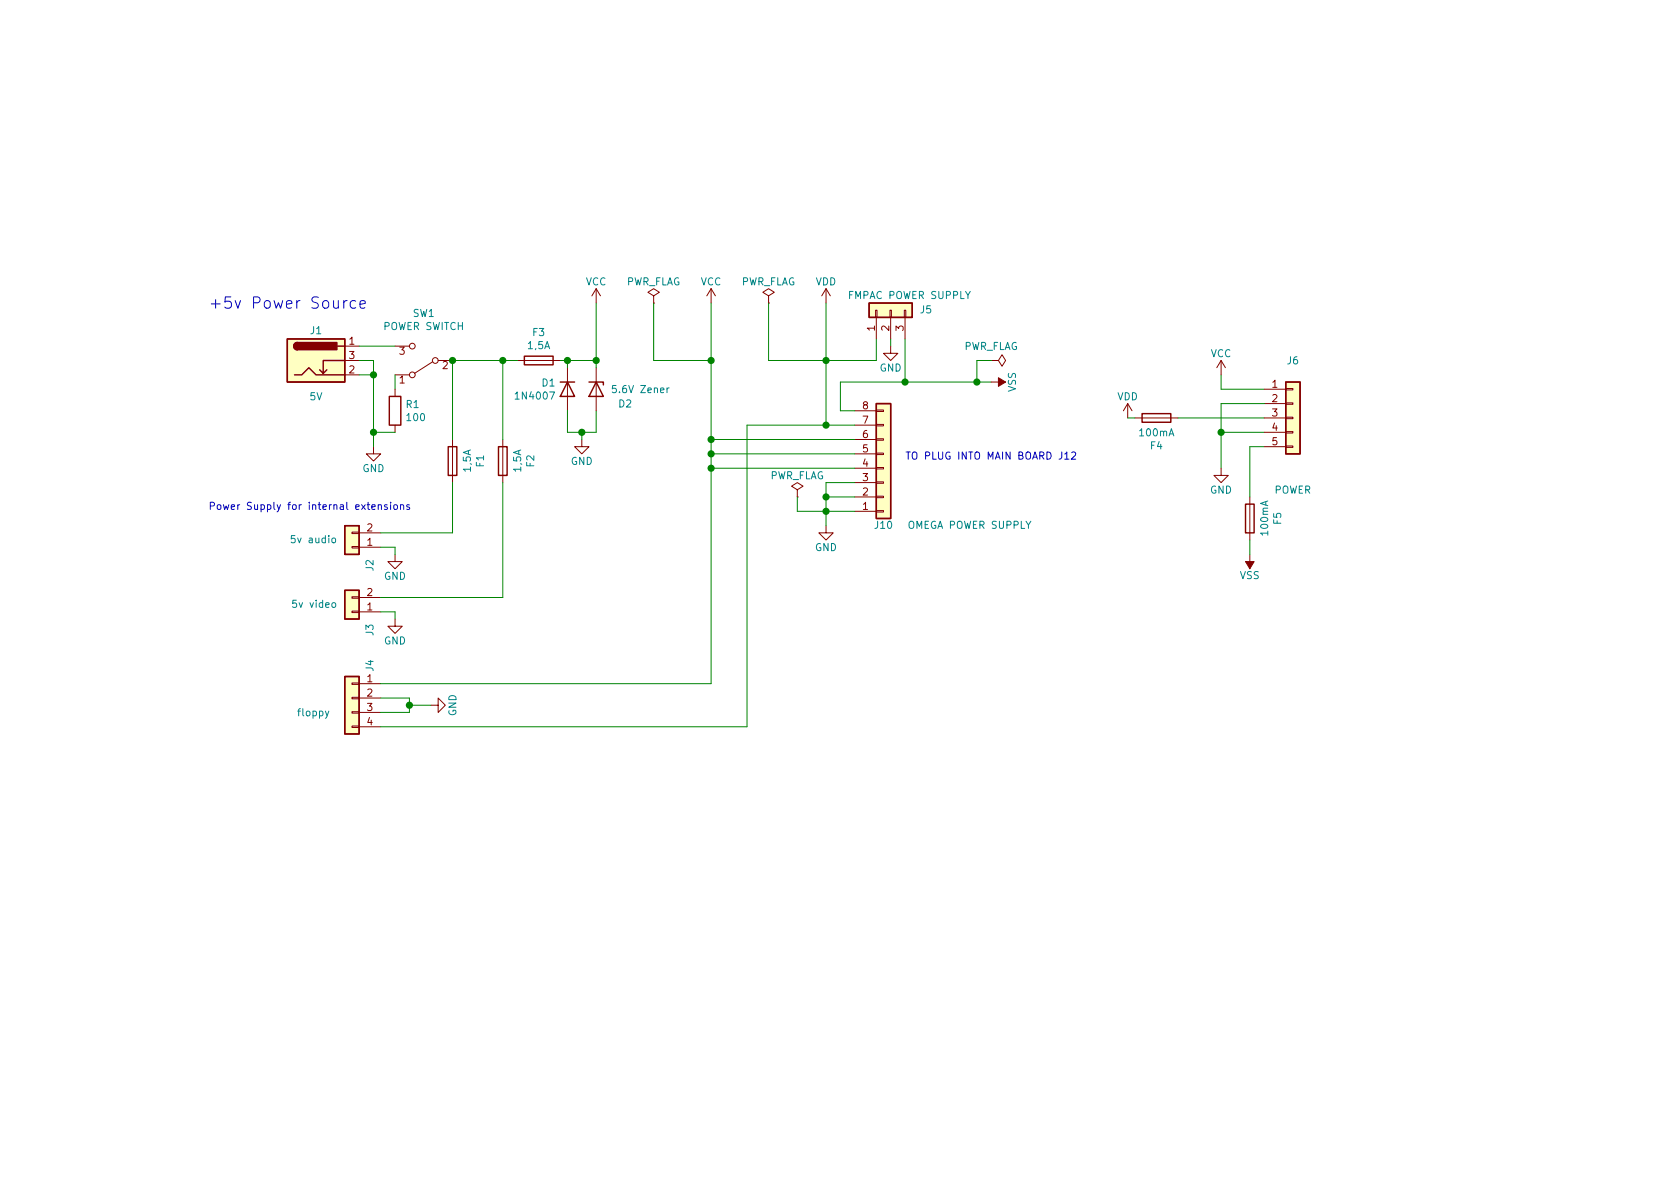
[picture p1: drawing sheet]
<svg xmlns="http://www.w3.org/2000/svg" width="297mm" height="210mm" viewBox="0 0 297 210" stroke-linecap="round" stroke-linejoin="round" font-family="sans-serif">
<g fill="#ffffc2" stroke="#ffffc2" stroke-width=".18">
<path d="M227.3 67.6h2.6v12.7h-2.6z"/>
<path d="M50.8 59.9h10.2v7.7h-10.2z"/>
<path d="M154.9 71.4h2.6v20.3h-2.6z"/>
<path d="M153.7 53.6h7.6v2.5h-7.6z"/>
<path d="M61 93h2.5v5h-2.5z"/>
<path d="M61 104.4h2.5v5.1h-2.5z"/>
<path d="M61 119.6h2.5v10.2h-2.5z"/>
</g>
<g fill="none" stroke="#840000" stroke-width=".25">
<path d="M50.8 59.9h10.2v7.7h-10.2zM153.7 53.6h7.6v2.5h-7.6zM52.1 66.3h1.2l1.3-1.3 1.3 1.3h5.1M52.6 60.6a.63 .63 0 0 0-.7 .6 .63 .63 0 0 0 .7 .6M57.8 65.4l-.7 .6M59.7 61.2h1.3M61 63.7h-3.9v2.3l-.6-.6M68.8 70.1h2.1v5.1h-2.1zM79.2 79h1.6v5.1h-1.6zM88.1 79h1.6v5.1h-1.6zM92.7 63h5.1v1.5h-5.1zM99.1 67.6h2.5"/>
<path d="M100.3 67.6l1.3 2.5h-2.5zM104.1 67.6h2.6v.5M105.4 67.6l1.3 2.5h-2.6zM154.9 71.4h2.6v20.3h-2.6zM201.9 73.1h5.1v1.6h-5.1zM227.3 67.6h2.6v12.7h-2.6zM61 93h2.5v5h-2.5zM220.2 89.1h1.5v5.1h-1.5zM61 104.4h2.5v5.1h-2.5zM61 119.6h2.5v10.2h-2.5z"/>
</g>
<g fill="none" stroke="#840000" stroke-width=".18">
<path d="M105.4 51l-.8 1.3M105.4 51v2.6M105.4 51l.8 1.3M115.6 52.3l1-.6-1-.7-1 .7 1 .6v1.3M115.6 53.6h.1M125.7 51l-.7 1.3M125.7 51v2.6M125.7 51l.8 1.3M135.9 52.3l1-.6-1-.7-1 .7 1 .6v1.3M135.9 53.6h.1M146 51l-.7 1.3M146 51v2.6"/>
<path d="M146 51l.8 1.3M154.8 54.9h.3v1.2h-.3zM154.9 56.1v3.8M157.4 54.9h.2v1.2h-.2zM157.5 56.1v3.8M159.9 54.9h.2v1.2h-.2zM160 56.1v3.8M61 61.2h2.5M61 66.3h2.5M61 63.7h2.5M66 79v1.3h1.3l-1.3 1.2-1.2-1.2h1.2M69.8 61.2h2.6"/>
<path d="M69.8 66.3h2.6M69.8 68.8v1.3M69.8 75.2v1.2M76.5 64l-3.2 2M77.5 63.7h2.5M80 77.7v7.6M88.9 77.7v7.6M91.4 63.7h7.7M100.3 65v7.6M102.9 77.7v1.3h1.2l-1.2 1.3-1.3-1.3h1.3M105.4 65v7.6M151.1 77.7h3.8"/>
<path d="M151.1 75.2h3.8M151.1 72.6h3.8M154.9 77.6h1.3v.2h-1.3zM154.9 75.1h1.3v.2h-1.3zM154.9 72.5h1.3v.3h-1.3zM157.5 61.2v1.3h1.2l-1.2 1.2-1.3-1.2h1.3M175.3 63.7h1.2l.7-1 .6 1-.6 1.1-.7-1.1M175.3 63.7h.1M175.3 67.6h2.5M199.4 71.4l-.8 1.2M199.4 71.4v2.5M199.4 71.4l.8 1.2"/>
<path d="M200.7 73.9h7.6M215.9 63.7l-.8 1.3M215.9 63.7v2.6M215.9 63.7l.8 1.3M223.5 68.8h3.8M223.5 71.4h3.8M223.5 73.9h3.8M223.5 76.4h3.8M223.5 79h3.8M227.3 78.9h1.3v.2h-1.3zM227.3 76.3h1.3v.3h-1.3zM227.3 71.2h1.3v.3h-1.3z"/>
<path d="M227.3 68.7h1.3v.3h-1.3zM227.3 73.8h1.3v.2h-1.3zM62.2 94.1h1.3v.3h-1.3zM62.2 96.6h1.3v.3h-1.3zM63.5 96.8h3.8M63.5 94.2h3.8M69.8 98v1.3h1.3l-1.3 1.3-1.2-1.3h1.2M141 86.6l1-.6-1-.7-1 .7 1 .6v1.3M141 87.9h.1M146 93v1.2h1.3l-1.3 1.3-1.2-1.3h1.2M151.1 90.4h3.8M151.1 87.9h3.8"/>
<path d="M151.1 85.3h3.8M151.1 82.8h3.8M151.1 80.3h3.8M154.9 80.1h1.3v.3h-1.3zM154.9 85.2h1.3v.3h-1.3zM154.9 87.8h1.3v.2h-1.3zM154.9 90.3h1.3v.2h-1.3zM154.9 82.7h1.3v.2h-1.3zM215.9 82.8v1.3h1.3l-1.3 1.2-1.3-1.2h1.3M221 87.9v7.6M221 98v2.6M62.2 105.5h1.3v.3h-1.3z"/>
<path d="M62.2 108.1h1.3v.2h-1.3zM63.5 108.2h3.8M63.5 105.7h3.8M69.8 109.5v1.2h1.3l-1.3 1.3-1.2-1.3h1.2M62.2 128.4h1.3v.2h-1.3zM62.2 125.9h1.3v.2h-1.3zM62.2 120.8h1.3v.2h-1.3zM62.2 123.3h1.3v.3h-1.3zM63.5 120.9h3.8M63.5 123.4h3.8M63.5 126h3.8M63.5 128.5h3.8"/>
<path d="M76.2 124.7h1.3v-1.3l1.2 1.3-1.2 1.3v-1.3"/>
<circle cx="72.9" cy="61.2" r=".51"/>
<circle cx="72.9" cy="66.3" r=".51"/>
<circle cx="77" cy="63.7" r=".51"/>
</g>
<g fill="#840000" stroke="#840000" stroke-width=".18">
<path d="M176.5 66.8l1.3 .8-1.3 .7z"/>
<path d="M220.2 99.3h1.5l-.7 1.3z"/>
</g>
<g fill="#840000" stroke="#840000" stroke-width=".25">
<path d="M52.1 60.8l.5-.2v1.2a.64 .64 0 0 1-.6-.3 .64 .64 0 0 1 .1-.7z"/>
<path d="M52.6 60.6h7v1.2h-7z"/>
</g>
<path d="M118.3 68.6l-.4 .2M58.7 95.3l.2-.2 .3 .1 .1 .2-.1 .5-.3 .1-.2-.1zM58.8 106.6h.3l.3 .2-.2 .6h-.3l-.2-.2zM58.1 125.7l-.4 1.2-.2 .1" fill="none" stroke="#008484" stroke-width=".18"/>
<g fill="none" stroke="#008400" stroke-width=".18">
<path d="M105.4 53.6v11.4M115.6 53.6v10.1h10.1M125.7 53.6v67.3h-58.4M135.9 53.6v10.1h19v-3.8M146 53.6v21.6M157.5 59.9v1.3M160 59.9v7.7M63.5 63.7h2.5v15.3M63.5 66.3h2.5M63.5 61.2h6.3M66 76.4h3.8M69.8 66.3v2.5"/>
<path d="M88.9 63.7v14M91.4 63.7h-11.4v14M99.1 63.7h6.3M100.3 63.7v1.3M100.3 72.6v3.8h5.1v-3.8M102.9 76.4v1.3M125.7 77.7h25.4M151.1 75.2h-19v53.3h-64.8M175.3 67.6h-26.7v5h2.5M175.3 63.7h-2.6v3.9M199.4 73.9h1.3M208.3 73.9h15.2"/>
<path d="M215.9 66.3v2.5h7.6M215.9 76.4h7.6M223.5 71.4h-7.6v11.4M223.5 79h-2.5v8.9M67.3 96.8h2.5v1.2M80 85.3v8.9h-12.7M88.9 85.3v20.4h-21.6M125.7 82.8h25.4M125.7 80.3h25.4M141 87.9v2.5h10.1M146 87.9h5.1M151.1 85.3h-5.1v7.7"/>
<path d="M221 95.5v2.5M67.3 108.2h2.5v1.3M67.3 123.4h5.1v2.6h-5.1M72.4 124.7h3.8"/>
</g>
<g fill="none" stroke="#0000c2" stroke-width=".18">
<path d="M60.8 53.2v1.3M61.4 53.2l-.4 .1-.2 .2M62.9 53.3l-.6-.1-.4 .3v.6l.2 .3 .2 .1 .6-.1M63.7 53.8l.9-.2-.1-.3-.6-.1-.2 .2 .1 1 .1 .1 .6-.1M65.7 89.7l.6-.1v-.3l-.4-.1-.2 .2 .1 .6h.5M66.9 89.4l.2-.2 .3 .1v.8M66.9 89.2v.9M68.5 89.3l-.4-.1-.1 .2v.2l.5 .1v.3h-.5M69.1 88.8v.1M69.1 89.2v.9M69.7 89.3l.3-.1 .3 .3-.1 .5-.4 .1-.1-.1zM70.8 89.4l.2-.2 .3 .1 .1 .8"/>
<path d="M70.8 89.2v.9M72.4 89.3l-.3-.1-.2 .2 .1 .2 .4 .1v.3h-.5M188.3 80.3l.3-.4v1.3M188.3 81.2h.7M189.5 80.1l.5-.2 .2 .4-.1 .2-.7 .7h.8"/>
</g>
<g fill="#008400" stroke="#008400" stroke-width=".25">
<circle cx="66" cy="76.4" r=".51"/>
<circle cx="88.9" cy="63.7" r=".51"/>
<circle cx="80" cy="63.7" r=".51"/>
<circle cx="102.9" cy="76.4" r=".51"/>
<circle cx="100.3" cy="63.7" r=".51"/>
<circle cx="146.1" cy="75.2" r=".51"/>
<circle cx="146.1" cy="87.9" r=".51"/>
<circle cx="105.4" cy="63.7" r=".51"/>
<circle cx="146.1" cy="90.4" r=".51"/>
<circle cx="125.7" cy="82.8" r=".51"/>
<circle cx="172.7" cy="67.6" r=".51"/>
<circle cx="125.7" cy="80.3" r=".51"/>
<circle cx="215.9" cy="76.4" r=".51"/>
<circle cx="72.4" cy="124.7" r=".51"/>
<circle cx="125.7" cy="77.7" r=".51"/>
<circle cx="66" cy="66.3" r=".51"/>
<circle cx="160" cy="67.6" r=".51"/>
<circle cx="146.1" cy="63.7" r=".51"/>
<circle cx="125.7" cy="63.7" r=".51"/>
</g>
<text font-size="2.8" fill="#0000c2" x="36.8" y="54.6">+5v Power Source</text>
<g font-size="1.8" fill="#008484">
<text x="103.6" y="50.5">VCC</text>
<text x="110.6" y="50.5">PWR_FLAG</text>
<text x="123.9" y="50.5">VCC</text>
<text x="130.9" y="50.5">PWR_FLAG</text>
<text x="144.2" y="50.5">VDD</text>
<text x="150.3" y="52.9">FMPAC POWER SUPPLY</text>
<text x="54.9" y="59.1">J1</text>
<text x="67.9" y="58.4">POWER SWITCH</text>
<text x="73" y="56.1">SW1</text>
<text x="94.2" y="59.4">F3</text>
<text x="162.8" y="55.4">J5</text>
<text x="93.4" y="61.7">1,5A</text>
<text x="155.5" y="65.7">GND</text>
<text x="170.3" y="61.9">PWR_FLAG</text>
<text x="214" y="63.2">VCC</text>
<text x="227.6" y="64.4">J6</text>
<text x="54.8" y="70.8">5V</text>
<text x="91.4" y="70.7">1N4007</text>
<text x="95.9" y="68.3">D1</text>
<text x="108.8" y="69.5">5.6V Zener</text>
<text x="179.6" y="69.3" transform="rotate(-90 179.6 69.3)">VSS</text>
<text x="197.5" y="70.8">VDD</text>
<text x="71.8" y="72.2">R1</text>
<text x="72" y="74.5">100</text>
<text x="109.4" y="72.1">D2</text>
<text x="201.6" y="77.2">100mA</text>
<text x="64.1" y="83.5">GND</text>
<text x="83.3" y="83.4" transform="rotate(-90 83.3 83.4)">1,5A</text>
<text x="85.6" y="82.5" transform="rotate(-90 85.6 82.5)">F1</text>
<text x="92.2" y="83.4" transform="rotate(-90 92.2 83.4)">1,5A</text>
<text x="94.5" y="82.5" transform="rotate(-90 94.5 82.5)">F2</text>
<text x="100.9" y="82.2">GND</text>
<text x="203.5" y="79.5">F4</text>
<text x="136" y="84.8">PWR_FLAG</text>
<text x="213.9" y="87.3">GND</text>
<text x="225.3" y="87.3">POWER</text>
<text x="154.7" y="93.5">J10</text>
<text x="160.7" y="93.5">OMEGA POWER SUPPLY</text>
<text x="224.2" y="94.6" transform="rotate(-90 224.2 94.6)">100mA</text>
<text x="226.5" y="92.7" transform="rotate(-90 226.5 92.7)">F5</text>
<text x="51.8" y="96.1">5v audio</text>
<text x="66" y="100.9" transform="rotate(-90 66 100.9)">J2</text>
<text x="144.1" y="97.5">GND</text>
<text x="52" y="107.5">5v video</text>
<text x="67.9" y="102.5">GND</text>
<text x="219.2" y="102.4">VSS</text>
<text x="66" y="112.4" transform="rotate(-90 66 112.4)">J3</text>
<text x="67.9" y="114">GND</text>
<text x="66" y="118.7" transform="rotate(-90 66 118.7)">J4</text>
<text x="52.8" y="126.7">floppy</text>
<text x="80.7" y="126.7" transform="rotate(-90 80.7 126.7)">GND</text>
</g>
<g font-size="1.8" fill="#840000">
<text x="154.7" y="58.5" transform="rotate(-90 154.7 58.5)">1</text>
<text x="157.2" y="58.5" transform="rotate(-90 157.2 58.5)">2</text>
<text x="159.8" y="58.5" transform="rotate(-90 159.8 58.5)">3</text>
<text x="61.7" y="61">1</text>
<text x="61.7" y="63.5">3</text>
<text x="70.6" y="62.7">3</text>
<text x="78.3" y="65.3">2</text>
<text x="61.7" y="66">2</text>
<text x="70.6" y="67.8">1</text>
<text x="224.9" y="68.6">1</text>
<text x="224.9" y="71.1">2</text>
<text x="152.6" y="77.5">6</text>
<text x="152.6" y="74.9">7</text>
<text x="152.6" y="72.4">8</text>
<text x="224.9" y="73.7">3</text>
<text x="224.9" y="76.2">4</text>
<text x="152.6" y="82.5">4</text>
<text x="152.6" y="80">5</text>
<text x="224.9" y="78.7">5</text>
<text x="152.6" y="87.6">2</text>
<text x="152.6" y="85.1">3</text>
<text x="64.9" y="94">2</text>
<text x="152.6" y="90.2">1</text>
<text x="64.9" y="96.5">1</text>
<text x="64.9" y="107.9">1</text>
<text x="64.9" y="105.4">2</text>
<text x="64.9" y="120.6">1</text>
<text x="64.9" y="123.2">2</text>
<text x="64.9" y="125.7">3</text>
<text x="64.9" y="128.3">4</text>
</g>
<g font-size="1.8" fill="#0000c2">
<text x="160" y="81.3">TO PLUG INTO MAIN BOARD J12</text>
<text x="36.8" y="90.2">Power Supply for internal extensions</text>
</g>
</svg>
